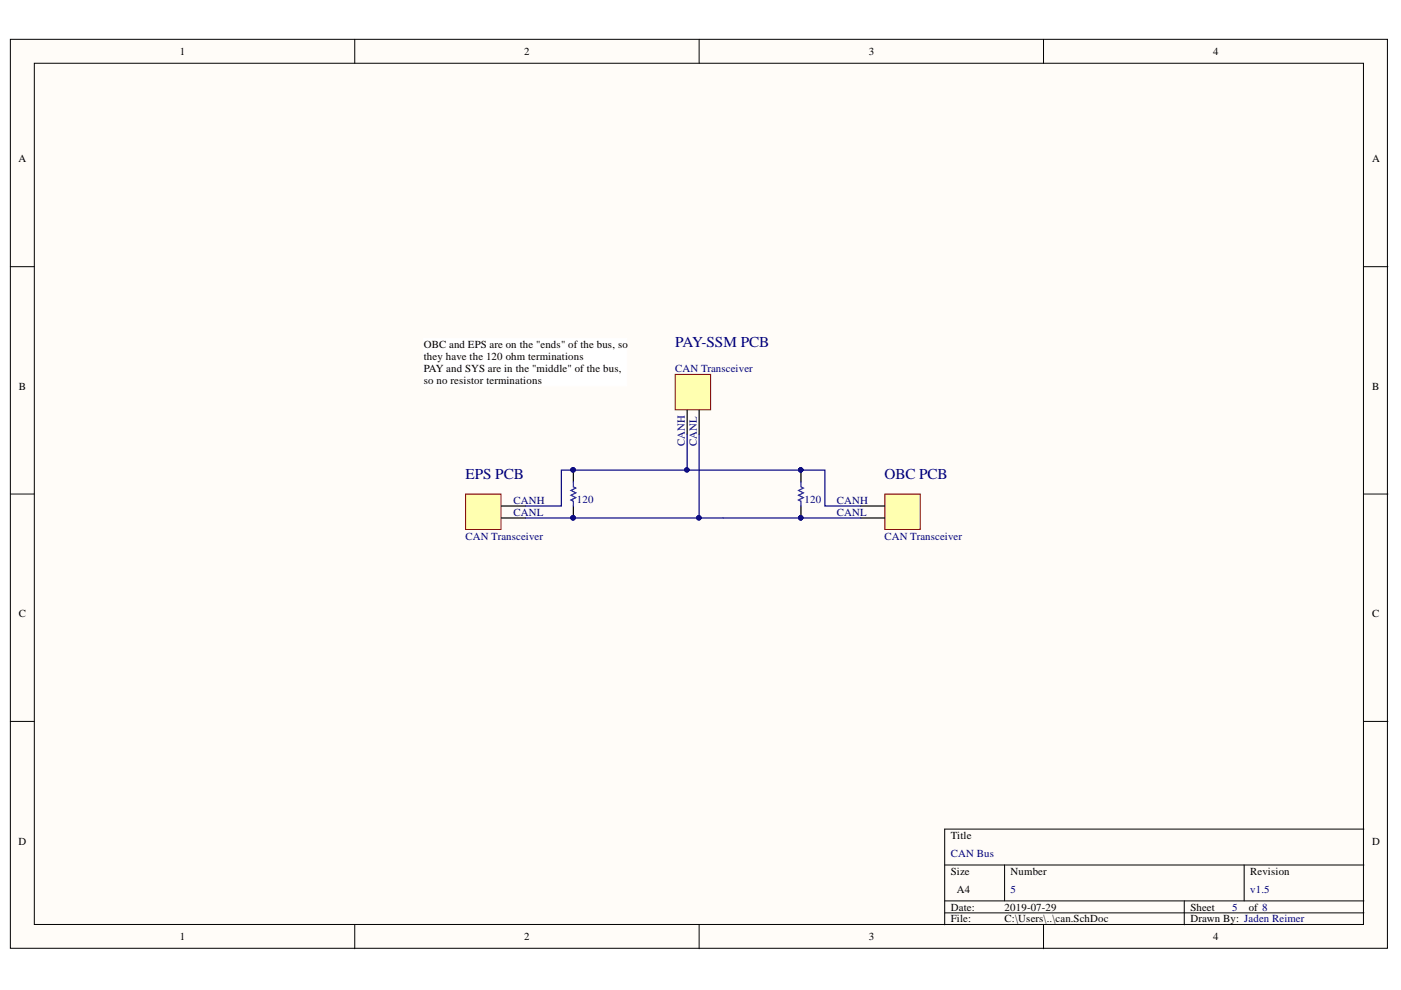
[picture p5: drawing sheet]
<svg xmlns="http://www.w3.org/2000/svg" width="297mm" height="210mm" viewBox="0 0 297 210" stroke-linecap="round" stroke-linejoin="round" font-family="sans-serif">
<g fill="#fffcf8" stroke="#000" stroke-width=".21">
<path d="M2.2 8.3h292v192.8h-292z"/>
<path d="M7.3 13.4h281.8v182.6h-281.8z"/>
</g>
<g fill="none" stroke="#000" stroke-width=".21">
<path d="M75.2 8.3v5.1M148.2 8.3v5.1M221.2 8.3v5.1M2.2 56.5h5.1M289.2 56.5h5.1M2.2 104.7h5.1M289.2 104.7h5.1M2.2 153h5.1M289.2 153h5.1M289.2 175.8h-88.9v20.3M75.2 196.1v5.1M148.2 196.1v5.1"/>
<path d="M200.3 183.4h88.9M200.3 191h88.9M200.3 193.5h88.9M213 183.4v7.6M221.2 196.1v5.1M251.1 191v5.1M263.8 183.4v7.6"/>
</g>
<path d="M187.6 104.7h7.5v7.6h-7.5z" fill="#ffffb0" stroke="#800000" stroke-width=".21"/>
<path d="M182.5 107.3h5.1M182.5 109.8h5.1" fill="none" stroke="#000" stroke-width=".25"/>
<path d="M169.8 102.2v1l.5 .3-1 .5 1 .5-1 .5 1 .5-1 .5 .5 .3v1" fill="none" stroke="#00f" stroke-width=".25"/>
<path d="M143.1 79.4h7.6v7.5h-7.6z" fill="#ffffb0" stroke="#800000" stroke-width=".21"/>
<path d="M145.7 87v5.1M148.2 87v5.1" fill="none" stroke="#000" stroke-width=".25"/>
<path d="M98.7 104.7h7.5v7.6h-7.5z" fill="#ffffb0" stroke="#800000" stroke-width=".21"/>
<path d="M106.3 109.8h5.1M106.3 107.3h5.1" fill="none" stroke="#000" stroke-width=".25"/>
<path d="M121.6 102.2v1l.5 .3-1 .5 1 .5-1 .5 1 .5-1 .5 .5 .3v1" fill="none" stroke="#00f" stroke-width=".25"/>
<path d="M89.8 71.8h43.1v10h-43.1z" fill="#fff" stroke="#fff" stroke-width=".21"/>
<path d="M145.7 92.1v7.6M148.2 92.1v17.7M111.4 109.8h71.1M111.4 107.3h7.6v-7.6h55.9v7.6h7.6" fill="none" stroke="#000080" stroke-width=".25"/>
<g fill="#000080" stroke="#000080" stroke-width=".21">
<circle cx="148.2" cy="109.8" r=".47"/>
<circle cx="145.6" cy="99.6" r=".46"/>
</g>
<g font-size="3.5" fill="#000080">
<text x="120.7" y="101.6">PIR?01</text>
<text x="169" y="101.6">PIR?02</text>
<text x="120.7" y="109.3">PIR?02</text>
<text x="169" y="109.3">PIR?01</text>
</g>
<g font-size="3.2" fill="#000080">
<text x="143.2" y="73.6">PAY-SSM PCB</text>
<text x="98.7" y="101.5">EPS PCB</text>
<text x="187.6" y="101.5">OBC PCB</text>
</g>
<g font-size="2.3">
<text x="38.1" y="11.7">1</text>
<text x="111.1" y="11.7">2</text>
<text x="184.2" y="11.7">3</text>
<text x="257.2" y="11.7">4</text>
<text x="3.9" y="34.5">A</text>
<text x="290.9" y="34.5">A</text>
<text x="89.8" y="73.8">OBC and EPS are on the &quot;ends&quot; of the bus, so</text>
<text x="89.8" y="76.3">t</text>
<text x="90.5" y="76.3">hey have the 120 ohm terminations</text>
<text x="4" y="82.7">B</text>
<text x="89.8" y="78.9">PAY and SYS are in the &quot;middle&quot; of the bus,</text>
<text x="89.8" y="81.4">so no resistor terminations</text>
<text x="290.9" y="82.7">B</text>
<text x="4" y="130.9">C</text>
<text x="290.9" y="130.9">C</text>
<text x="3.9" y="179.1">D</text>
<text x="201.6" y="177.9">Title</text>
<text x="290.9" y="179.1">D</text>
<text x="201.6" y="185.5">Size</text>
<text x="214.3" y="185.5">Number</text>
<text x="265.1" y="185.5">Revision</text>
<text x="202.9" y="189.3">A4</text>
<text x="201.6" y="193.1">Date:</text>
<text x="201.6" y="195.6">File:</text>
<text x="213" y="193.1">2019-07-29</text>
<text x="213" y="195.6">C:\Users\..\can.SchDoc</text>
<text x="252.4" y="193.1">Sheet</text>
<text x="252.4" y="195.6">Drawn By: Jaden Reimer</text>
<text x="264.7" y="193.1">of 8</text>
<text x="38.1" y="199.4">1</text>
<text x="111.1" y="199.4">2</text>
<text x="184.2" y="199.4">3</text>
<text x="257.2" y="199.4">4</text>
</g>
<g font-size="2.3" fill="#000080">
<text x="143.2" y="78.9">CAN Transceiver</text>
<text x="145.2" y="94.6" transform="rotate(-90 145.2 94.6)">CANH</text>
<text x="147.7" y="94.6" transform="rotate(-90 147.7 94.6)">CANL</text>
<text x="108.9" y="106.8">CANH</text>
<text x="122.3" y="106.6">120</text>
<text x="170.6" y="106.6">120</text>
<text x="177.4" y="106.8">CANH</text>
<text x="108.9" y="109.4">CANL</text>
<text x="177.4" y="109.4">CANL</text>
<text x="98.7" y="114.4">CAN Transceiver</text>
<text x="187.6" y="114.4">CAN Transceiver</text>
<text x="201.6" y="181.7">CAN Bus</text>
<text x="214.3" y="189.3">5</text>
<text x="265.1" y="189.3">v1.5</text>
<text x="261.3" y="193.1">5</text>
</g>
</svg>
